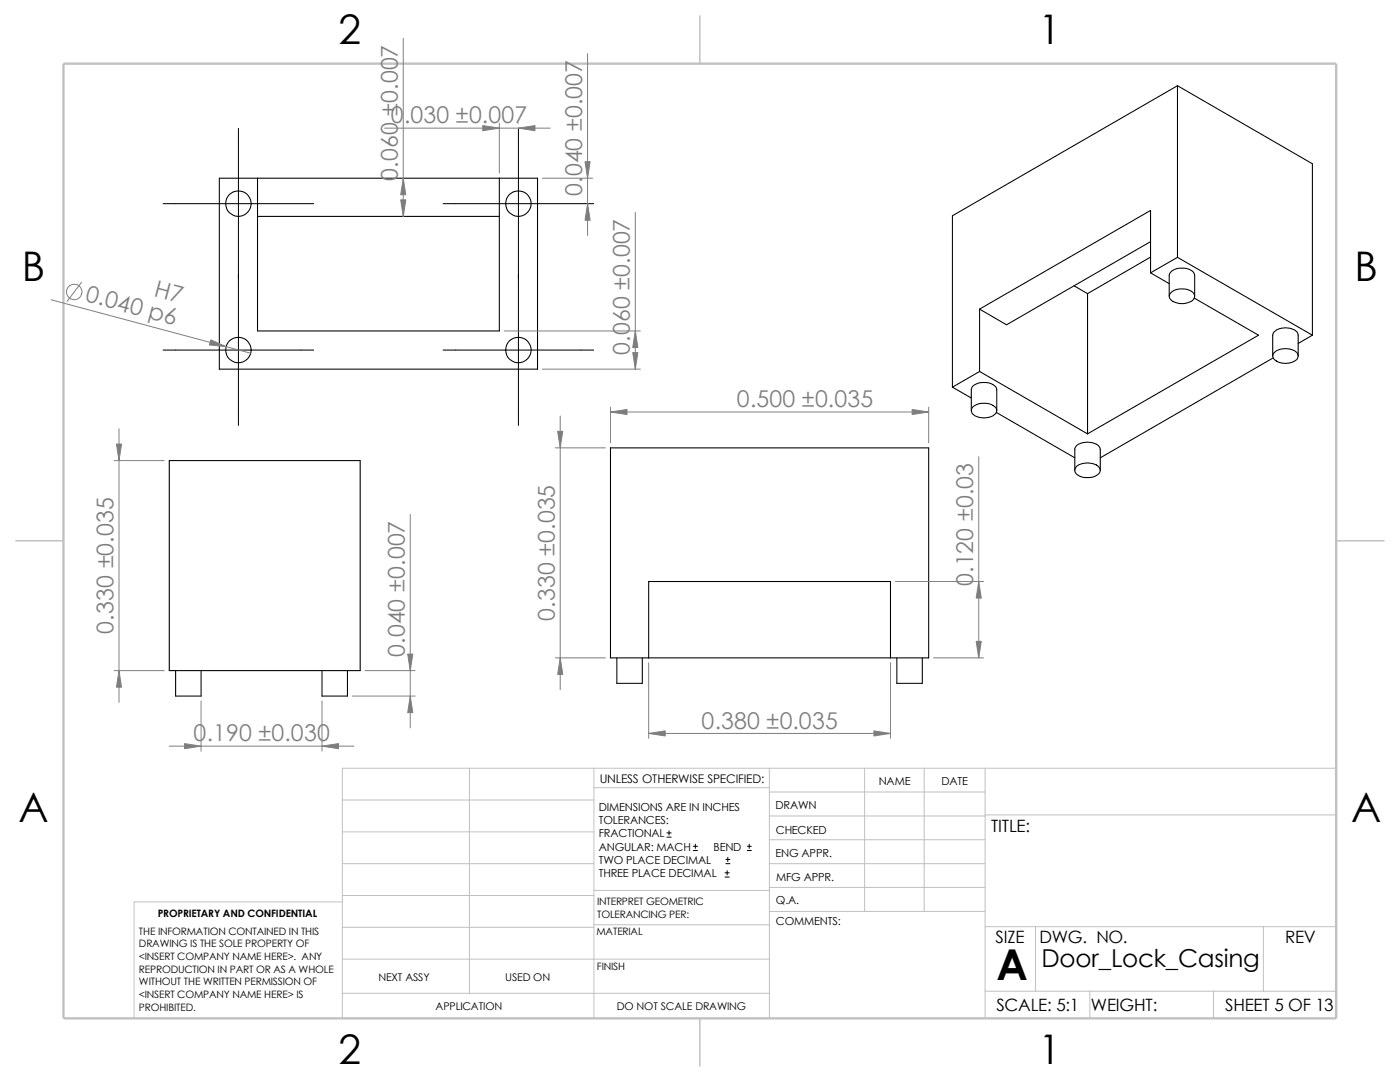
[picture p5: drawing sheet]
<svg xmlns="http://www.w3.org/2000/svg" width="279mm" height="216mm" viewBox="0 0 279 216" stroke-linecap="round" stroke-linejoin="round" font-family="sans-serif">
<g fill="none" stroke="#c0c0c0" stroke-width=".2">
<path d="M68.3 159.6h50.2M93.7 153.3v44.9M118.5 157.2h35M118.5 153.3v49.9M153.5 158h43.1M153.5 153.3v49.9M172.6 153.3v28.6M184.4 153.3v28.6M196.6 153.3v49.9M266.7 153.3h-198.4v49.9M68.3 180h-41.5v23.2M68.3 172.3h50.2"/>
<path d="M68.3 166h50.2M68.3 178.7h50.2M118.5 177.7h35.1M153.5 177.1h43.1M153.5 172.3h43.1M153.5 162.8h43.1M153.5 167.6h43.1M196.6 162.6h70.1M68.3 191.4h85.2M68.3 185h50.2M68.3 198.2h85.2M118.5 184.5h35.1"/>
<path d="M153.6 181.9h43M196.6 184.9h70.1M196.6 197.8h70.1M206.7 184.9v12.9M217.5 197.8v5.4M242.2 197.8v5.4M252.1 184.9v12.9"/>
</g>
<path d="M139.7 3.2v9.5M3.1 107.9h9.6M266.7 107.9h9.5M139.7 203.2v9.5" fill="none" stroke="#c0c0c0" stroke-width=".21"/>
<path d="M12.7 12.7h254v190.5h-254z" fill="none" stroke="#c0c0c0" stroke-width=".47"/>
<g fill="none" stroke="#000" stroke-width=".21">
<path d="M235 17.1l-44.9 26v34.2M235 17.1v34.3M235 17.1l26.9 15.6v34.2M43.8 35.6h63.5v38.1h-63.5zM51.4 35.6v30.4h48.3v-30.4M51.4 43.2h48.3M214.3 57l2.7 1.6M217 58.6v28M229.6 54.4l3.7 2.2M229.6 54.4v-12.4l-34.1 19.7M229.6 48.2l-28.7 16.6-5.4-3.1M229.6 51.3l-12.6 7.3"/>
<path d="M233.3 59.1v-4.2a2.45 2.45 0 0 1 3-1.4 2.09 2.09 0 0 1 2.1 1.4v4.2M233.6 58.5a3.4 3.4 0 0 1 4.7 .2 1.29 1.29 0 0 1-1.3 1.7 3.1 3.1 0 0 1-3.6-1v-.5zM235 51.4l-5.4 3M235 51.4l26.9 15.5M238.3 59.5l12.9 7.4-34.2 19.7M190.1 77.3l3.7 2.1M195.5 74.1l-5.4 3.2M195.5 74.1l21.5 12.5M195.5 61.7v12.4M254 71v-4.1a2.25 2.25 0 0 1 2.5-1.5 2.95 2.95 0 0 1 2.5 1l.1 .5v4.1M254.1 71.4l-34.5 20M254.3 70.4a3.4 3.4 0 0 1 4.7 .2 1.2 1.2 0 0 1-1 1.6 3.5 3.5 0 0 1-3.9-.7l-.1-.5z"/>
<path d="M261.9 66.9l-2.8 1.6M33.8 91.9h38.1v41.9h-38.1zM121.8 89.4h63.5v41.9h-63.5zM193.8 81.9v-4.1a2.2 2.2 0 0 1 2.6-1.5 2.28 2.28 0 0 1 2.5 1.5v4.1M194.1 81.2a3.6 3.6 0 0 1 4.7 .2 1.2 1.2 0 0 1-.9 1.7 3.4 3.4 0 0 1-3.9-.7l-.2-.5zM198.8 82.3l15.7 9.1M214.5 93.9v-4.2a1.85 1.85 0 0 1 2.1-1.4 2.75 2.75 0 0 1 2.9 1.2l.1 4.4M215 93a3.6 3.6 0 0 1 4.5 .4 1.2 1.2 0 0 1-1 1.6 3.4 3.4 0 0 1-3.9-.7l-.1-.7zM35.1 133.8v5.1h5v-5.1M64.3 133.8v5.1h5v-5.1M123.1 131.3v5.1h5.1v-5.1M129.5 131.3v-15.3h48.2v15.3"/>
<path d="M179 131.3v5.1h5.1v-5.1"/>
<circle cx="47.6" cy="40.6" r="2.54"/>
<circle cx="103.5" cy="40.6" r="2.54"/>
<circle cx="47.6" cy="69.8" r="2.54"/>
<circle cx="103.5" cy="69.8" r="2.54"/>
</g>
<g fill="none" stroke="#000" stroke-width=".2">
<path d="M47.6 25.6v59.3M103.5 25.6v59.3M32.6 40.6h30M88.4 40.6h30.1M32.6 69.8h30M88.4 69.8h30.1M133.1 167h.8M133.1 166.2h.8M133.5 165.8v.8M138.3 169.7h.9M138.3 168.9h.9M138.8 168.4v.9"/>
<path d="M144.7 175h.8M144.7 174.2h.8M144.9 172.3h.8M144.9 171.5h.8M145.1 173.7v.9M145.2 171.1v.8M149.1 169.7h.8M149.1 168.9h.8M149.5 168.4v.9"/>
</g>
<g fill="none" stroke="#808080" stroke-width=".2">
<path d="M80.5 7.7v35.5M117.3 10.7v36.3M76.8 25.6h33M99.7 24.6v9.9M103.5 24.6h.1M108.2 35.6h10.1M10.2 59.8l39.8 10.7M16.3 56.3l-2.9 3.9M126.8 42.4v31.3M100.6 66h27.2M108.2 73.7h19.6M22.8 91.9h10"/>
<path d="M23.7 85.6v54.6M110.8 89.4h10M111.8 83v54.6M121.8 81.2v7.1M121.8 82.2h63.5M185.3 81.2v7.1M195.3 91.1v40.2M81.9 102.7v42.5M178.7 116h17.6M22.8 133.8h10M40.1 139.9v10M64.3 139.9v10"/>
<path d="M70.3 138.9h12.5M72.9 133.8h9.9M110.8 131.3h10M129.5 132.2v15.1M177.7 132.2v15.1M186.3 131.3h10M33.8 148.9h36.8M129.5 146.3h48.2"/>
<circle cx="14.8" cy="58.3" r="1.55"/>
</g>
<g fill="#808080" stroke="#808080" stroke-width=".2">
<path d="M80.5 35.6l.5 3.3h-1z"/>
<path d="M80 39.9h1l-.5 3.3z"/>
<path d="M126.8 66l.5 3.3h-1z"/>
<path d="M126.3 70.4h1l-.5 3.3z"/>
<path d="M117.3 40.6l.5 3.3h-1z"/>
<path d="M116.8 32.3h1l-.5 3.3z"/>
<path d="M103.5 25.6l3.3-.5v1z"/>
<path d="M96.4 25.1l3.3 .5-3.3 .5z"/>
<path d="M42.1 67.8l3 1.4-3.3-.4z"/>
<path d="M23.7 133.8l.6 3.3h-1.1z"/>
<path d="M23.2 88.6h1.1l-.6 3.3z"/>
<path d="M36.8 148.4l3.3 .5-3.3 .5z"/>
<path d="M64.3 148.9l3.3-.5v1z"/>
<path d="M81.9 138.9l.5 3.3h-1z"/>
<path d="M81.4 130.5h1l-.5 3.3z"/>
<path d="M121.8 82.2l3.3-.5v1z"/>
<path d="M182 81.7l3.3 .5-3.3 .5z"/>
<path d="M111.3 86.1h1l-.5 3.3z"/>
<path d="M111.8 131.3l.5 3.3h-1z"/>
<path d="M129.5 146.3l3.3-.5v1.1z"/>
<path d="M174.4 145.8l3.3 .5-3.3 .6z"/>
<path d="M195.3 116l.5 3.3h-1z"/>
<path d="M194.8 128h1l-.5 3.3z"/>
</g>
<text font-size="8.5" x="198.8" y="195.5">A</text>
<g font-size="8.1">
<text x="67.6" y="8.8">2</text>
<text x="207.3" y="8.8">1</text>
<text x="4.4" y="56.1">B</text>
<text x="270.3" y="56.1">B</text>
<text x="3.7" y="164.1">A</text>
<text x="269.6" y="164.1">A</text>
<text x="67.6" y="212.3">2</text>
<text x="207.3" y="212.3">1</text>
</g>
<text font-size="4.9" x="207.9" y="193">Door_Lock_Casing</text>
<g font-size="4.6" fill="#808080">
<text x="78" y="24.6">0.030 ±0.007</text>
<text x="79.4" y="36.1" transform="rotate(-90 79.4 36.1)">0.060 ±0.007</text>
<text x="116.2" y="39.1" transform="rotate(-90 116.2 39.1)">0.040 ±0.007</text>
<text x="30.6" y="59.1" transform="rotate(15 30.6 59.1)">H7</text>
<text x="16.9" y="60.1" transform="rotate(15 16.9 60.1)">0.040 p6</text>
<text x="125.7" y="70.8" transform="rotate(-90 125.7 70.8)">0.060 ±0.007</text>
<text x="147.1" y="81.3">0.500 ±0.035</text>
<text x="194.2" y="116.9" transform="rotate(-90 194.2 116.9)">0.120 ±0.03</text>
<text x="110.7" y="123.9" transform="rotate(-90 110.7 123.9)">0.330 ±0.035</text>
<text x="22.6" y="126.4" transform="rotate(-90 22.6 126.4)">0.330 ±0.035</text>
<text x="80.8" y="131.1" transform="rotate(-90 80.8 131.1)">0.040 ±0.007</text>
<text x="38.6" y="148">0.190 ±0.030</text>
<text x="140" y="145.4">0.380 ±0.035</text>
</g>
<g font-size="3.4">
<text x="197.8" y="166">TITLE:</text>
<text x="198.7" y="188.1">SIZE</text>
<text x="207.5" y="188.1">DWG. NO.</text>
<text x="256.5" y="188.2">REV</text>
<text x="198.8" y="201.7">SCALE: 5:1</text>
<text x="217.7" y="201.8">WEIGHT:</text>
<text x="244.5" y="201.7">SHEET 5 OF 13</text>
</g>
<text font-size="2.4" x="119.7" y="156.2">UNLESS OTHERWISE SPECIFIED:</text>
<g font-size="2.2">
<text x="119.5" y="161.8">DIMENSIONS ARE IN INCHES</text>
<text x="154.8" y="161.5">DRAWN</text>
<text x="175.4" y="156.7">NAME</text>
<text x="187.9" y="156.7">DATE</text>
<text x="119.5" y="164.4">TOLERANCES:</text>
<text x="119.5" y="167.1">FRACTIONAL</text>
<text x="154.8" y="166.3">CHECKED</text>
<text x="119.5" y="169.8">ANGULAR: MACH</text>
<text x="119.5" y="172.4">TWO PLACE DECIMAL</text>
<text x="142.4" y="169.8">BEND</text>
<text x="154.8" y="171">ENG APPR.</text>
<text x="119.5" y="175">THREE PLACE DECIMAL</text>
<text x="154.9" y="175.7">MFG APPR.</text>
<text x="154.9" y="184.7">COMMENTS:</text>
<text x="154.9" y="180.5">Q.A.</text>
</g>
<g font-size="2.1">
<text x="75.5" y="195.7">NEXT ASSY</text>
<text x="100.8" y="195.7">USED ON</text>
<text x="86.9" y="201.5">APPLICATION</text>
<text x="123.1" y="201.6">DO NOT SCALE DRAWING</text>
</g>
<g font-size="2">
<text x="31.5" y="183">PROPRIETARY AND CONFIDENTIAL</text>
<text x="119.2" y="180.6">INTERPRET GEOMETRIC</text>
<text x="119.2" y="183.1">TOLERANCING PER:</text>
<text x="27.7" y="186.5">THE INFORMATION CONTAINED IN THIS</text>
<text x="27.7" y="189.1">DRAWING IS THE SOLE PROPERTY OF</text>
<text x="27.7" y="191.6">&lt;INSERT COMPANY NAME HERE&gt;. ANY</text>
<text x="119" y="186.6">MATERIAL</text>
<text x="27.7" y="194.1">REPRODUCTION IN PART OR AS A WHOLE</text>
<text x="27.7" y="196.6">WITHOUT THE WRITTEN PERMISSION OF</text>
<text x="119.1" y="193.5">FINISH</text>
<text x="27.7" y="199.1">&lt;INSERT COMPANY NAME HERE&gt; IS</text>
<text x="27.7" y="201.7">PROHIBITED.</text>
</g>
</svg>
